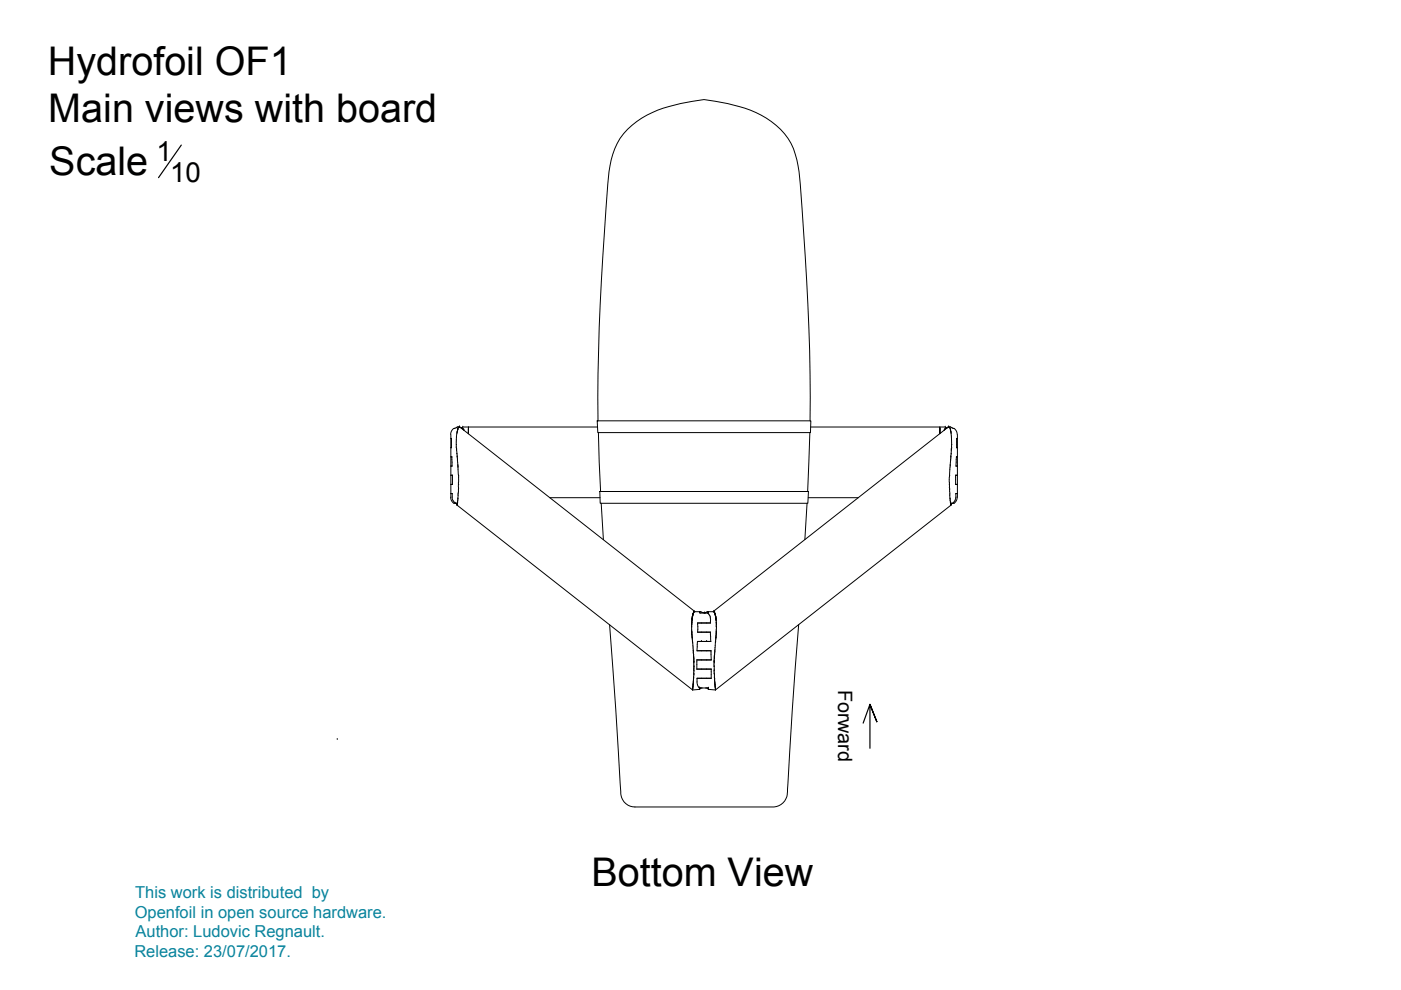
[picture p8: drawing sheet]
<svg xmlns="http://www.w3.org/2000/svg" width="297mm" height="210mm" viewBox="0 0 297 210" stroke-linecap="round" stroke-linejoin="round" font-family="sans-serif">
<!-- layer: OF1 -->
<g fill="none" stroke="#000" stroke-width=".21">
<path d="M95.6 92.9h.1v2h-.1M95.6 96.8h.2v1.2v.8h-.2M95.6 94.9h.1M95.6 96.9h.2M95.6 98.8h.2M96.6 90.7a1.3 1.3 0 0 0-1.1 1.4l.1 13.3a1.14 1.14 0 0 0 .9 1.3M96.8 94.9v.5M96.8 94.2v.1M96.8 92.3l-.1 2.6M96.8 95.4l.1 .7M96.8 95.3h.1M96.8 90.6l-.2 .1"/>
<path d="M96.9 96.2v.6M96.9 96.1v.1M96.9 91.7l-.1 .6M96.9 91.7h.1M96.9 96.9l.1 .3M96.9 96.8h.1M96.9 96.8v.1M97 97.2l.1 1.6M97 90.5l-.2 .1M97 91.3h.1M97 97.6h.1M97 91.1h.1"/>
<path d="M97.1 98.8l.1 1.8M97.1 91v.1M97.1 91.1l-.2 .6M97.1 90.5h-.1M97.1 90.9h.1M97.1 99h.1M97.1 90.9v.1M97.1 90.5h.3M97.3 90.5l-.2 .4M97.3 90.5h.1M97.4 90.5h-.1M97.4 90.5h.1"/>
<path d="M97.4 90.5l50 39.2M97.4 90.6h.1M97.7 90.7l.1 .1M97.9 90.8l.1 .1M97.9 90.8h.1M97.9 90.7h.1M98.1 90.9l.1 .1M98.1 90.6l-.3 .1M98.1 90.6h.1M98.1 90.5h28.6M98.2 91h.1M98.2 91l.1 .1"/>
<path d="M98.3 91.2h.1M98.3 91.2l.1 .1M99.3 90.5v.2M99.3 90.6h.1M99.3 90.7v.2M99.3 90.9v.1M99.3 91h.1M99.3 91.1h.1M99.3 91.2h.1M99.3 91.3h.1M99.3 91.5h.1M99.3 91.5v.5"/>
<path d="M99.3 91.6h.1M99.3 91.7h.1M99.3 91.8h.1M99.3 91.9h.1M99.3 91.1v.4M99.3 90.9h.1M99.3 90.7h.1M99.3 90.5h.1M171.9 90.5h28.5M199.3 90.5h.1M199.3 90.6h.1M199.3 90.6v.2"/>
<path d="M199.3 90.9h.1M199.3 90.9v.1M199.3 91.1h.1M199.3 91.2h.1M199.3 91.3h.1M199.3 91.5h.1M199.3 91.5v.5M199.3 91.6h.1M199.3 91.7h.1M199.3 91.8h.1M199.3 91.9h.1M199.3 91.1v.4"/>
<path d="M199.3 90.5v.1M199.3 90.7h.1M199.3 91h.1M200.2 91.2h.1M200.2 91.2v.1M200.3 91h.1M200.3 91l-.1 .1M200.4 90.6h.1M200.5 90.6v.1M200.5 90.9l-.1 .1M200.6 90.8h-.1M200.6 90.8l-.1 .1"/>
<path d="M200.6 90.7h.1M200.7 90.7l-.1 .1M200.7 90.7v.1M200.8 90.7l-.1 .1M201 90.5h.1M201 90.6l-49.8 39.1M201.1 90.6h-.1M201.1 90.5h.1M201.2 90.5h.1M201.2 90.5h.2M201.2 90.6l.3 .3M201.4 90.5l.3 .1"/>
<path d="M201.5 90.9h.1M201.5 90.9v.1M201.5 91.1h.1M201.5 91.1v.2M201.5 91.2v.1M201.5 91.3h.1M201.5 91.3l.1 .4M201.5 97.6h.1M201.6 96.8l-.3 3.8M201.6 96.8h.1M201.6 91.7h.1M201.6 91.8l.1 .2"/>
<path d="M201.6 90.6l.5 .2M201.6 91.9l.1 .4M201.6 91.7l.1 .1M201.7 96.1l-.1 .7M201.7 95.4v.7M201.7 92.3v2.5M201.7 95.1v.2M201.7 95.3v.1M201.7 95.3h.1M201.8 94.9v.2M201.8 94.8v.1M201.8 94.2v.1"/>
<path d="M202.1 90.8h.2a1.67 1.67 0 0 1 .6 1.3M202.7 98.8h.3M202.8 96.9h.2M202.8 94.9h.2M203 92.9h-.2v2h.2M203 96.8h-.2l-.1 1.7v.3h.3M203 92.1v13.3M95.6 100.7h.3v2h-.3M95.6 104.6h.3v.8M95.6 104.7h.3M95.6 102.7h.3M95.8 105.4l.2 .7"/>
<path d="M96 106.1l.3 .3M96.3 106.5l.2 .2M96.5 106.7h.1M96.6 106.7h.1M96.7 106.7l.1 .1M96.8 106.8v.1M96.8 106.8h.1M96.8 106.9h.1M96.8 106.9v.1M96.8 107h.1M96.8 107l50.1 39.3M96.9 107h.1"/>
<path d="M96.9 107v.1M97 107h.1M97 107.1h.1M97 106.7l-.1 .3M97 106.4v.2M97 106.6h.1M97.1 105.6v.2M97.1 105.9l-.1 .5M97.1 105.7h.1M97.1 104.9v.1M97.1 104.6v.3M97.1 105v.6"/>
<path d="M97.2 104.4l-.1 .2M97.2 102.8v.5M97.2 102.2v.5M97.2 100.7v.5M97.2 103.3v.1M97.2 101.1v.6M97.2 102.7h.1M97.2 101.7v.5M97.2 103.5v.9M97.2 102.7v.1M97.2 103.4v.1M116.6 105.5h10.6"/>
<path d="M171.4 105.5h10.6M201.3 101.7v.5M201.3 102.7h.1M201.3 101.1v.6M201.3 103.3v.1M201.3 102.2v1.1M201.3 103.4l.1 1.6M201.3 100.7v.5M201.4 105v.6M201.4 106v.1M201.4 105.7v.1M201.4 105.7h.1"/>
<path d="M201.4 105.6v.1M201.5 105.9v.1M201.5 106.1v.2M201.5 106.4v.1M201.5 106.3v.1M201.5 106.6l.1 .4M201.5 107v.1M201.5 107.1h.1M201.5 106.6h.1M201.6 107h.1M201.6 107v.1M201.6 107.1l-49.9 39.2"/>
<path d="M201.7 107h.1M201.7 107l-.1 .1M201.7 106.9h.1M201.7 106.9v.1M201.8 106.8h.1M201.8 106.8l-.1 .1M201.9 106.7l-.1 .1M202 106.7h-.1M202 106.7h.1M202.2 106.5l-.2 .2M202.5 106.1l-.3 .3M202.6 102.7h.4"/>
<path d="M202.6 105.4l-.1 .7M202.6 104.7h.4M202.9 105.4a1.25 1.25 0 0 1-.9 1.3M203 100.7h-.4v2h.4M203 104.6h-.4l.1 .8M146.6 133.9v.2M146.6 133.9h.1M146.6 132.5h.1M146.6 132.4h.1M146.6 133h.1M146.6 132.9l.1 1M146.7 132.5l-.1 .5"/>
<path d="M146.7 134.3v.1M146.7 134.5v.2M146.7 132.1l-.1 .4M146.7 134.4v.2M146.7 132h.1M146.7 131.9h.1M146.7 131.9v.2M146.7 134.1h.1M146.7 134.5h.1M146.7 134.1v.1M146.7 134.4h.1M146.7 132.3l-.1 .1"/>
<path d="M146.7 131.8v.1M146.7 134.2v.1M146.7 131.6v.2M146.7 134.7l.2 2.1M146.7 134.7h.1M146.7 131.3v.2M146.7 131.2v.2M146.7 131.3h.1M146.7 131.4h.1M146.7 131.5v.1M146.7 131.1v.1M146.8 131v.1"/>
<path d="M146.8 131.1h.1M146.8 130.9h.1M146.8 131h.1M146.8 135.3h.1M146.8 135.4h.1M146.8 131.1l-.1 .1M146.8 130.7v.1M146.8 130.8v.2M146.8 130.8h.1M146.8 136h.1M146.9 130.6h.1M146.9 130.5h.1"/>
<path d="M146.9 130.6l-.1 .2M146.9 130.3h.1M146.9 130.4h.1M146.9 136.8l.1 1.5M146.9 130.3v.3M146.9 130.2h.1M146.9 130.2v.1M147 138.3v.2M147 130.1l-.1 .1M147 130h.1M147 129.9h.1M147 129.9v.1"/>
<path d="M147 138.5l.1 .4M147 138.9v.2M147 139.2l.1 .1M147.1 139.4v.2M147.1 129.8v.1M147.1 129.8l-.1 .1M147.1 129.9h.1M147.1 139.3h.1M147.1 139.1v.1M147.1 139.3v.1M147.1 139.8h.1M147.1 129.8h.1"/>
<path d="M147.1 139.6v.7M147.1 139.6h.1M147.2 129.8h.1M147.2 129.7h.1M147.2 129.7l-.1 .1M147.3 129.7h.1M147.3 129.7h1.1l-.1 .1M147.9 134h2.7l.1 2h-2.8l-.1 2h2.9l.1 1.9h-3.1M148.3 129.8l.1 .2h1.7M148.4 129.7h.1M148.6 129.7l.1 .1M148.7 136h.1"/>
<path d="M148.7 129.8h.1M148.7 132.1h.1M148.7 134v.1M148.7 138h.1M148.7 139.9h.1M148.8 129.8l.2 .1M149 129.9h.5M149.3 129.9h.4M149.4 129.9v.1M149.4 129.9h.1M149.5 129.9l-.2 .1M149.8 129.8l-.3 .1"/>
<path d="M149.8 136h.1M149.8 132.1h.1M149.8 134v.1M149.8 138h.1M149.8 139.9h.1M149.9 129.8h-.1M149.9 129.7h.1M150.1 130l.2 .2M150.1 130h.1M150.1 129.7h-.1M150.3 130.2l.2 .4M150.5 130.6l.1 .7"/>
<path d="M150.7 131.3l-.1 .8h-2.7v2h2.7M150.8 139.9h-3.1v2h3.1M151.3 129.7h.1M151.3 129.7h-1.2l.1 .2-.1 .1M151.4 129.8h.1M151.4 129.8l.1 .1M151.4 129.7v.1M151.4 139.4v.2M151.4 139.2v.1M151.5 138.9v.2M151.5 139.6l-.1 .5M151.5 129.8h.1"/>
<path d="M151.5 129.9h.1M151.5 139.3h.1M151.5 139.6h.1M151.5 139.1v.1M151.5 139.3v.1M151.5 129.8v.1M151.5 129.9l.1 .1M151.5 138.5v.4M151.5 130h.1M151.5 138.3v.2M151.6 130.1v.1M151.6 130h.1"/>
<path d="M151.6 130.2h.1M151.6 130.2v.1M151.6 130.3h.1M151.6 130.4h.1M151.6 130.3v.1M151.6 130.4l.1 .2M151.7 136.2h.1M151.7 130.5h.1M151.7 130.6h.1M151.7 130.7v.1M151.7 130.8l.1 .2M151.7 130.8h.1"/>
<path d="M151.7 130.7h.1M151.7 130.6v.2M151.7 131h.1M151.7 131v.1M151.7 130.9h.1M151.8 131.1v.1M151.8 131.1h.1M151.8 130.9h.1M151.8 131h.1M151.8 135.3h.1M151.8 135.4h.1M151.8 131.3v.2"/>
<path d="M151.8 131.2v.2M151.8 131.3h.1M151.8 131.4h.1M151.8 131.5v.1M151.8 134.5v.2M151.8 132.5v.4M151.8 131.6l.1 .2M151.8 133.4v.5M151.8 131.8l.1 .1M151.8 134.7l-.3 3.6M151.8 134.2v.1M151.8 134.3h.1"/>
<path d="M151.8 134.5h.1M151.8 131.9v.1M151.8 134.5v.1M151.9 132v.3M151.9 134l-.1 .2M151.9 134.3v.2M151.9 132.9v.5M151.9 134.1h.1M151.9 134h.1M151.9 133.9h.1M151.9 132.5h.1M151.9 132.4h.1"/>
<path d="M151.9 132.2h.1M151.9 132.3v.2M151.9 133h.1M151.9 133.9v.1M151.9 132.3h.1M151.9 132.9v.1M151.9 134v.1M71.5 156.8h.1M146.8 146.1v.1M146.9 146v.3M146.9 146.1h.1M146.9 146h.1"/>
<path d="M146.9 146.3h.1M146.9 145.6v.1M146.9 145.7v.3M146.9 145.8h.1M146.9 145.2v.1M146.9 145.5v.1M146.9 145.3v.2M146.9 145.4h.1M146.9 145.6h.1M146.9 145v.1M147 145.1h.1M147 144.7h.1"/>
<path d="M147 145.1v.1M147 144.4v.1M147 144.6v.4M147 144v.4M147 143.8v.2M147.1 142.4v1.4M147.1 140.6h.1M147.1 140.6v.7M147.1 141.9v.2M147.1 141.5v.3M147.1 141.4h.1M147.1 140.4h.1"/>
<path d="M147.1 140.3h.1M147.1 140.3v.3M147.1 141.8h.1M147.1 141.8v.1M147.1 142.1v.1M147.1 142.2v.2M147.2 141.2h.1M147.2 141.3v.2M147.7 141.8h3.1v2h-3M147.8 144.6l.1 .8 .3 .4M148.2 145.8l.1 .1M148.3 145.9h.1"/>
<path d="M148.3 145.9h1.9M148.3 146.2h.1M148.3 146v.2M148.3 146.2l-1.4 .1M148.4 146l-.1 .2M148.4 146h.1M148.5 145.9h.1M148.7 141.8v.1M148.7 143.8h.1M148.9 145.9h-.4M149.6 145.9h.4M149.8 141.8v.1"/>
<path d="M149.8 143.8h.1M150 145.9h.1M150.1 146h.1M150.1 146.1h.1M150.2 146v.1M150.2 146.1v.1M150.2 145.9h.1M150.2 146.2h.1M150.2 146.2l1.5 .1M150.2 146v.2M150.8 143.8h-3v.8M151.4 141.3h.1"/>
<path d="M151.4 140.6v.6M151.4 140.6h.1M151.4 142.2v.2M151.4 140v.3M151.4 142.4l.1 2M151.4 140.4h.1M151.4 140.3h.1M151.4 140.3v.3M151.4 141.2v.1M151.4 141.3v.5M151.4 141.8v.1M151.4 142.1v.1"/>
<path d="M151.4 141.9v.2M151.5 144.4v.1M151.5 143.9h.1M151.6 144.6v.5M151.6 144.7h.1M151.6 145.2v.1M151.6 145.3v.2M151.6 145.1h.1M151.6 145.4h.1M151.6 145.1v.1M151.6 145.6v.1M151.6 145.7l.1 .6"/>
<path d="M151.6 145.5v.1M151.6 145.6h.1M151.6 145.8h.1M151.7 146.1v.1M151.7 146.1h.1M151.7 146.3h.1"/>
</g>
<!-- layer: Text -->
<path d="M38.4 30.8l-4.8 6.9M183 153.3l1.4-4 1.6 3.9-1.6-3.9v9.4" fill="none" stroke="#000" stroke-width=".25"/>
<!-- layer: Board -->
<path d="M126.8 89.2a535 535 0 0 1 2.5-54 14.1 14.1 0 0 1 9-11.3 37.7 37.7 0 0 1 11-2.8 35.8 35.8 0 0 1 12.1 3.3 14.1 14.1 0 0 1 8 12 580.1 580.1 0 0 1 2.3 52.8M126.9 91.7l.4 12.5M171.7 91.7l-.5 12.5M127.5 106.7l.4 7.7M171.1 106.7l-.5 7.7M129.2 132.4l1.4 18 1 17.7a3 3 0 0 0 3 3h28.4a3.3 3.3 0 0 0 4-3.7l1-16.9 1.3-18.1" fill="none" stroke="#000" stroke-width=".21"/>
<!-- layer: Fixation part -->
<path d="M126.6 89.2h45.3l-.1 2.5h-45.1zM127.2 104.2h44.2l-.1 2.5h-44z" fill="none" stroke="#000" stroke-width=".21"/>
<g font-size="8.4">
<text x="10.2" y="15.9">Hydrofoil OF1</text>
<text x="10.2" y="25.9">Main views with board</text>
<text x="10.5" y="37.2">Scale</text>
<text x="125.4" y="187.8">Bottom View</text>
</g>
<g font-size="5.9">
<text x="33.1" y="34.2">1</text>
<text x="36.1" y="38.5">10</text>
</g>
<text font-size="4.2" x="177.7" y="146.2" transform="rotate(90 177.7 146.2)">Forward</text>
<g font-size="3.5" fill="#07839c">
<text x="28.7" y="190.4">This work is distributed by</text>
<text x="28.6" y="194.6">Openfoil in open source hardware.</text>
<text x="28.5" y="203">Release: 23/07/2017.</text>
<text x="28.7" y="198.7">Author: Ludovic Regnault.</text>
</g>
</svg>
